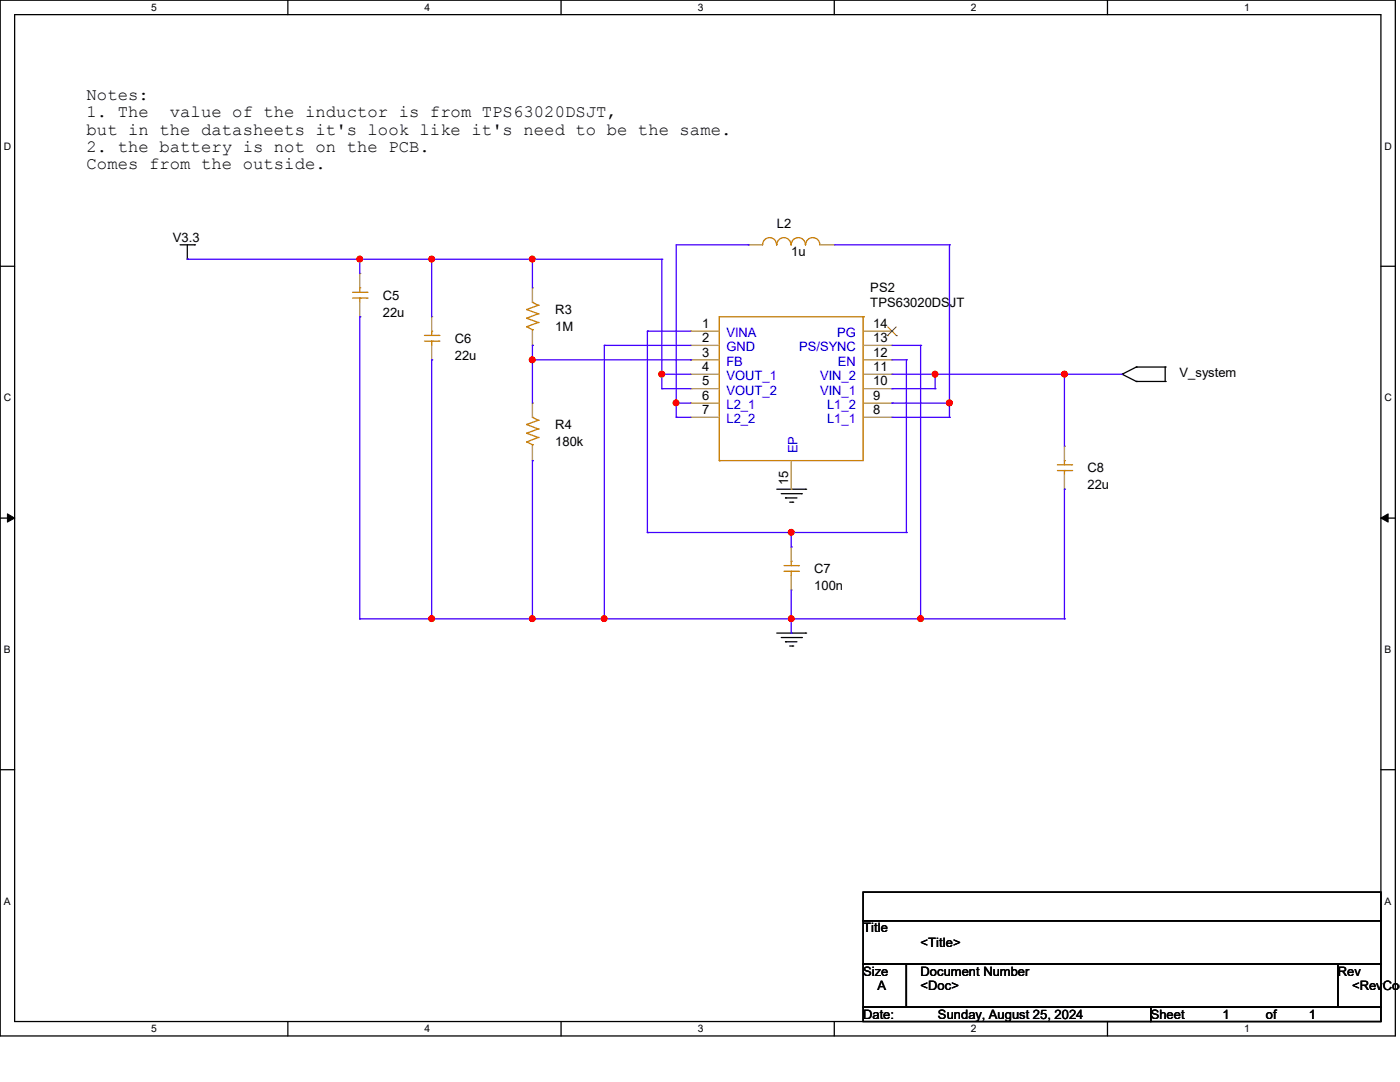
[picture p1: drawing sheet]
<svg xmlns="http://www.w3.org/2000/svg" width="279mm" height="216mm" viewBox="0 0 279 216" stroke-linecap="round" stroke-linejoin="round" font-family="sans-serif">
<path d="M0 0h278.5v206.7h-278.5zM2.9 2.9h272.7v200.9h-272.7z" fill="none" stroke="#000" stroke-width=".25"/>
<g fill="#fff">
<path d="M30.2 .3h1.1v2.3h-1.1z"/>
<path d="M30.2 204.1h1.1v2.3h-1.1z"/>
</g>
<path d="M57.4 0v2.9M57.4 203.8v2.9" fill="none" stroke="#000" stroke-width=".25"/>
<g fill="#fff">
<path d="M84.7 .3h1.1v2.3h-1.1z"/>
<path d="M84.7 204.1h1.1v2.3h-1.1z"/>
</g>
<path d="M112 0v2.9M112 203.8v2.9" fill="none" stroke="#000" stroke-width=".25"/>
<g fill="#fff">
<path d="M139.2 .3h1.1v2.3h-1.1z"/>
<path d="M139.2 204.1h1.1v2.3h-1.1z"/>
</g>
<path d="M166.5 0v2.9M166.5 203.8v2.9" fill="none" stroke="#000" stroke-width=".25"/>
<g fill="#fff">
<path d="M193.8 .3h1.1v2.3h-1.1z"/>
<path d="M193.8 204.1h1.1v2.3h-1.1z"/>
</g>
<path d="M221 0v2.9M221 203.8v2.9" fill="none" stroke="#000" stroke-width=".25"/>
<g fill="#fff">
<path d="M248.3 .3h1.1v2.3h-1.1z"/>
<path d="M248.3 204.1h1.1v2.3h-1.1z"/>
<path d="M.8 28h1.4v2.3h-1.4z"/>
<path d="M276.3 28h1.4v2.3h-1.4z"/>
<path d="M.8 78.2h1.4v2.3h-1.4z"/>
<path d="M276.3 78.2h1.4v2.3h-1.4z"/>
</g>
<path d="M0 53.1h2.9M275.6 53.1h2.9" fill="none" stroke="#000" stroke-width=".25"/>
<g fill="#fff">
<path d="M.8 128.5h1.3v2.2h-1.3z"/>
<path d="M276.3 128.5h1.3v2.2h-1.3z"/>
</g>
<path d="M0 103.4h2.9M275.6 103.4h2.9" fill="none" stroke="#000" stroke-width=".25"/>
<path d="M1.5 102.5l1.4 .9-1.4 .8zM275.6 103.4l1.4-.9v1.7z" fill="#000" stroke="#000" stroke-width=".2"/>
<g fill="#fff">
<path d="M.8 178.7h1.3v2.2h-1.3z"/>
<path d="M276.3 178.7h1.3v2.2h-1.3z"/>
</g>
<g fill="none" stroke="#000" stroke-width=".25">
<path d="M35.9 48.9h2.9M37.4 51.7h.1M37.4 48.9v2.8M38.8 48.9h.1M223.9 74.7h.1M223.9 74.7l2.9 1.4M226.8 73.2h.1M226.8 76.1h.1M226.8 73.2l-2.9 1.5M226.8 73.2h5.7M226.8 76.1h5.7M232.5 73.2h.1"/>
<path d="M232.5 76.1h.1M232.5 73.2v2.9M155 97.6h5.8M155.9 98.5h4M156.8 99.4h.1M156.8 99.4h2.2M159.9 98.5h.1M160.8 97.6h.1M157.6 100.2h.6M158.2 100.2h.1M155 126.3h5.8M155.9 127.2h4"/>
<path d="M156.8 128.1h.1M156.8 128.1h2.2M157.6 128.9h.6M158.2 128.9h.1M159.9 127.2h.1M160.8 126.3h.1M0 153.6h2.9M275.6 153.6h2.9M172.3 178h103.3v5.7h-103.3zM172.3 183.7h103.3v8.7h-103.3zM172.3 192.4h8.6v8.6h-8.6zM180.9 192.4h86.1v8.6h-86.1z"/>
<path d="M267 192.4h8.6v8.6h-8.6zM172.3 201h57.4v2.8h-57.4zM229.7 201h45.9v2.8h-45.9z"/>
</g>
<g fill="none" stroke="#cc8006" stroke-width=".25">
<path d="M70.4 59.5h2.8M70.4 58.3h2.8M71.8 57.4h.1M71.8 59.5h.1M71.8 57.4v.9M71.8 59.5v.8M73.2 59.5h.1M73.2 58.3h.1M152.2 48.9a1.4 1.4 0 0 1 1.4-1.5 1.4 1.4 0 0 1 1.4 1.5M155 48.9a1.42 1.42 0 0 1 1.4-1.5 1.42 1.42 0 0 1 1.5 1.5M157.9 48.9a1.42 1.42 0 0 1 1.4-1.5 1.42 1.42 0 0 1 1.4 1.5M160.8 48.9a1.42 1.42 0 0 1 1.4-1.5 1.42 1.42 0 0 1 1.4 1.5"/>
<path d="M84.7 68.1h2.9M84.7 66.9h2.9M86.1 66.1h.1M86.1 68.1h.1M86.1 66.1v.8M86.1 68.1v.8M87.6 68.1h.1M87.6 66.9h.1M105.1 65.2h.1M105.1 63.5h.1M105.1 61.8h.1M105.1 65.2l1.2 .6"/>
<path d="M105.1 63.5l2.3 .8M105.1 61.8l2.3 .8M106.3 60.3h.1M106.3 65.8h.1M106.3 65.8v.3M106.3 60.3l1.1 .6M107.4 64.3h.1M107.4 62.6h.1M107.4 60.9h.1M107.4 64.3l-2.3 .9M107.4 62.6l-2.3 .9M107.4 60.9l-2.3 .9"/>
<path d="M172.3 63.2h.1M172.3 63.2h-28.7v28.7M172.3 63.2v28.7h-28.7M105.1 88.2h.1M105.1 86.4h.1M105.1 84.7h.1M105.1 88.2l1.2 .5M105.1 86.4l2.3 .9M105.1 84.7l2.3 .9M106.3 83.3h.1M106.3 88.7h.1M106.3 83.3l1.1 .6"/>
<path d="M106.3 88.7v.3M107.4 87.3h.1M107.4 85.6h.1M107.4 83.9h.1M107.4 87.3l-2.3 .9M107.4 85.6l-2.3 .8M107.4 83.9l-2.3 .8M143.6 91.9h.1M211 93.9h2.9M211 92.8h2.9M212.4 91.9h.1M212.4 93.9h.1"/>
<path d="M212.4 91.9v.9M212.4 93.9v.9M213.9 93.9h.1M213.9 92.8h.1M156.5 114h2.8M156.5 112.9h2.8M157.9 112h.1M157.9 114h.1M157.9 112v.9M157.9 114v.9M159.3 114h.1M159.3 112.9h.1"/>
</g>
<g fill="none" stroke="#a84" stroke-width=".25">
<path d="M71.8 54.6h.1M71.8 54.6v2.8M106.3 57.4h.1M106.3 57.4v2.9M149.3 48.9h.1M149.3 48.9h2.9M163.7 48.9h2.8M166.5 48.9h.1M71.8 63.2h.1M71.8 60.3v2.9M86.1 71.8h.1M86.1 63.2h.1"/>
<path d="M86.1 63.2v2.9M86.1 68.9v2.9M106.3 68.9h.1M106.3 66.1v2.8M137.8 66.1h.1M137.8 68.9h.1M137.8 71.8h.1M137.8 74.7h.1M137.8 77.6h.1M137.8 66.1h5.8M137.8 68.9h5.8M137.8 71.8h5.8"/>
<path d="M137.8 74.7h5.8M137.8 77.6h5.8M172.3 66.1h5.7M172.3 68.9h5.7M172.3 71.8h5.7M172.3 74.7h5.7M172.3 77.6h5.7M178 66.1h.1M178 68.9h.1M178 71.8h.1M178 74.7h.1M178 77.6h.1"/>
<path d="M106.3 80.4h.1M106.3 91.9h.1M106.3 80.4v2.9M106.3 89v2.9M137.8 80.4h.1M137.8 83.3h.1M137.8 80.4h5.8M137.8 83.3h5.8M157.9 97.6h.1M157.9 91.9v5.7M172.3 80.4h5.7M172.3 83.3h5.7"/>
<path d="M178 80.4h.1M178 83.3h.1M212.4 97.6h.1M212.4 89h.1M212.4 89v2.9M212.4 94.8v2.8M157.9 117.7h.1M157.9 109.1h.1M157.9 109.1v2.9M157.9 114.9v2.8"/>
</g>
<path d="M177.1 67h.1M177.2 65.2l1.7 1.8M178.9 65.2l-1.8 1.8M178.9 67h.1" fill="none" stroke="#804000" stroke-width=".2"/>
<g fill="none" stroke="#4200ff" stroke-width=".25">
<path d="M37.4 51.7h.1M37.4 51.7h94.7M71.8 51.7h.1M71.8 51.7v2.9M86.1 51.7h.1M86.1 51.7v11.5M106.3 51.7h.1M106.3 51.7v5.7M132.1 51.7h.1M132.1 51.7v25.9M149.3 48.9h.1M149.3 48.9h-14.3v34.4"/>
<path d="M166.5 48.9h23M189.5 48.9h.1M189.5 48.9v34.4M71.8 63.2h.1M71.8 63.2v60.3M86.1 71.8h.1M86.1 71.8v51.7M106.3 68.9h.1M106.3 71.8h.1M106.3 68.9v11.5M106.3 71.8h31.5M120.6 68.9h.1"/>
<path d="M120.6 68.9h17.2M120.6 68.9v54.6M129.2 66.1h.1M129.2 66.1h8.6M129.2 66.1v40.2M132.1 74.7h.1M132.1 77.6h.1M132.1 74.7h5.7M132.1 77.6h5.7M137.8 71.8h.1M178 77.6h.1M178 68.9h5.7"/>
<path d="M178 71.8h2.9M178 74.7h45.9M178 77.6h8.6M180.9 71.8h.1M180.9 71.8v34.5M183.7 68.9h.1M183.7 68.9v54.6M186.6 74.7h.1M186.6 77.6h.1M186.6 74.7v2.9M212.4 74.7h.1M212.4 74.7v14.3"/>
<path d="M106.3 91.9h.1M106.3 91.9v31.6M135 80.4h.1M135 83.3h.1M135 80.4h2.8M135 83.3h2.8M178 80.4h.1M178 80.4h11.5M178 83.3h11.5M189.5 80.4h.1M189.5 83.3h.1M212.4 97.6h.1"/>
<path d="M212.4 97.6v25.9M129.2 106.3h.1M129.2 106.3h51.7M157.9 109.1h.1M157.9 106.3h.1M157.9 106.3v2.8M157.9 117.7v8.6M180.9 106.3h.1M71.8 123.5h.1M71.8 123.5h140.6M86.1 123.5h.1M106.3 123.5h.1"/>
<path d="M120.6 123.5h.1M157.9 123.5h.1M157.9 126.3h.1M183.7 123.5h.1M212.4 123.5h.1"/>
</g>
<g fill="#f00" stroke="#f00" stroke-width=".25">
<circle cx="134.9" cy="80.4" r=".55"/>
<circle cx="189.5" cy="80.4" r=".56"/>
<circle cx="71.8" cy="51.7" r=".55"/>
<circle cx="86.1" cy="51.7" r=".55"/>
<circle cx="106.2" cy="51.7" r=".55"/>
<circle cx="132.1" cy="74.7" r=".56"/>
<circle cx="86.1" cy="123.4" r=".55"/>
<circle cx="106.2" cy="71.8" r=".55"/>
<circle cx="106.2" cy="123.4" r=".55"/>
<circle cx="157.9" cy="106.2" r=".55"/>
<circle cx="120.6" cy="123.4" r=".55"/>
<circle cx="157.9" cy="123.4" r=".55"/>
<circle cx="186.6" cy="74.7" r=".55"/>
<circle cx="212.4" cy="74.7" r=".55"/>
<circle cx="183.7" cy="123.4" r=".55"/>
</g>
<g font-size="3.4">
<text x="17.3" y="20">Notes:</text>
<text x="17.3" y="23.4">1. The</text>
<text x="33.9" y="23.4">value of the inductor is from TPS63020DSJT,</text>
<text x="17.3" y="26.8">but in the datasheets it's look like it's need to be the same.</text>
<text x="17.3" y="30.3">2. the battery is not on the PCB.</text>
<text x="17.3" y="33.7">Comes from the outside.</text>
</g>
<g font-size="2.6">
<text x="155" y="45.4">L2</text>
<text x="34.5" y="48.3">V3.3</text>
<text x="157.9" y="51.2">1u</text>
<text x="76.4" y="59.8">C5</text>
<text x="173.7" y="58.3">PS2</text>
<text x="76.4" y="63.2">22u</text>
<text x="110.8" y="62.7">R3</text>
<text x="140.1" y="65.4">1</text>
<text x="173.7" y="61.2">TPS63020DSJT</text>
<text x="174.2" y="65.4">14</text>
<text x="90.8" y="68.4">C6</text>
<text x="90.8" y="71.8">22u</text>
<text x="110.8" y="66.1">1M</text>
<text x="140.1" y="68.3">2</text>
<text x="140.1" y="71.2">3</text>
<text x="174.2" y="68.3">13</text>
<text x="174.2" y="71.2">12</text>
<text x="140.1" y="74">4</text>
<text x="140.1" y="76.9">5</text>
<text x="174.2" y="74">11</text>
<text x="174.2" y="76.9">10</text>
<text x="235.4" y="75.3">V_system</text>
<text x="140.1" y="79.8">6</text>
<text x="140.1" y="82.6">7</text>
<text x="174.2" y="79.8">9</text>
<text x="174.2" y="82.6">8</text>
<text x="110.8" y="85.6">R4</text>
<text x="110.8" y="89.1">180k</text>
<text x="217" y="94.2">C8</text>
<text x="157.3" y="96.8" transform="rotate(-90 157.3 96.8)">15</text>
<text x="217" y="97.7">22u</text>
<text x="162.5" y="114.3">C7</text>
<text x="162.5" y="117.8">100n</text>
<text x="172.3" y="186.1">Title</text>
<text x="183.7" y="188.9">&lt;Title&gt;</text>
<text x="172.3" y="194.7">Size</text>
<text x="175.1" y="197.6">A</text>
<text x="183.7" y="194.7">Document Number</text>
<text x="183.7" y="197.6">&lt;Doc&gt;</text>
<text x="267" y="194.7">Rev</text>
<text x="269.8" y="197.6">&lt;RevCod</text>
<text x="172.3" y="203.3">Date:</text>
<text x="187.2" y="203.3">Sunday, August 25, 2024</text>
<text x="229.7" y="203.3">Sheet</text>
<text x="244" y="203.3">1</text>
<text x="252.6" y="203.3">of</text>
<text x="261.2" y="203.3">1</text>
</g>
<g font-size="2.6" fill="#00c">
<text x="145" y="67.3">VINA</text>
<text x="145" y="70.1">GND</text>
<text x="159.5" y="70.1">PS/SYNC</text>
<text x="167.1" y="67.3">PG</text>
<text x="145" y="73">FB</text>
<text x="145" y="75.9">VOUT_1</text>
<text x="163.7" y="75.9">VIN_2</text>
<text x="167.2" y="73">EN</text>
<text x="145" y="78.7">VOUT_2</text>
<text x="145" y="81.6">L2_1</text>
<text x="163.7" y="78.7">VIN_1</text>
<text x="165.1" y="81.6">L1_2</text>
<text x="145" y="84.5">L2_2</text>
<text x="165.1" y="84.5">L1_1</text>
<text x="159.1" y="90.5" transform="rotate(-90 159.1 90.5)">EP</text>
</g>
<g font-size="2.1">
<text x="30.2" y="2.2">5</text>
<text x="84.7" y="2.2">4</text>
<text x="139.2" y="2.2">3</text>
<text x="193.8" y="2.2">2</text>
<text x="248.3" y="2.2">1</text>
<text x=".8" y="29.8">D</text>
<text x="276.3" y="29.8">D</text>
<text x=".8" y="80.1">C</text>
<text x="276.3" y="80.1">C</text>
<text x=".8" y="130.3">B</text>
<text x="276.3" y="130.3">B</text>
<text x=".8" y="180.5">A</text>
<text x="276.3" y="180.5">A</text>
<text x="30.2" y="206">5</text>
<text x="84.7" y="206">4</text>
<text x="139.2" y="206">3</text>
<text x="193.8" y="206">2</text>
<text x="248.3" y="206">1</text>
</g>
</svg>
